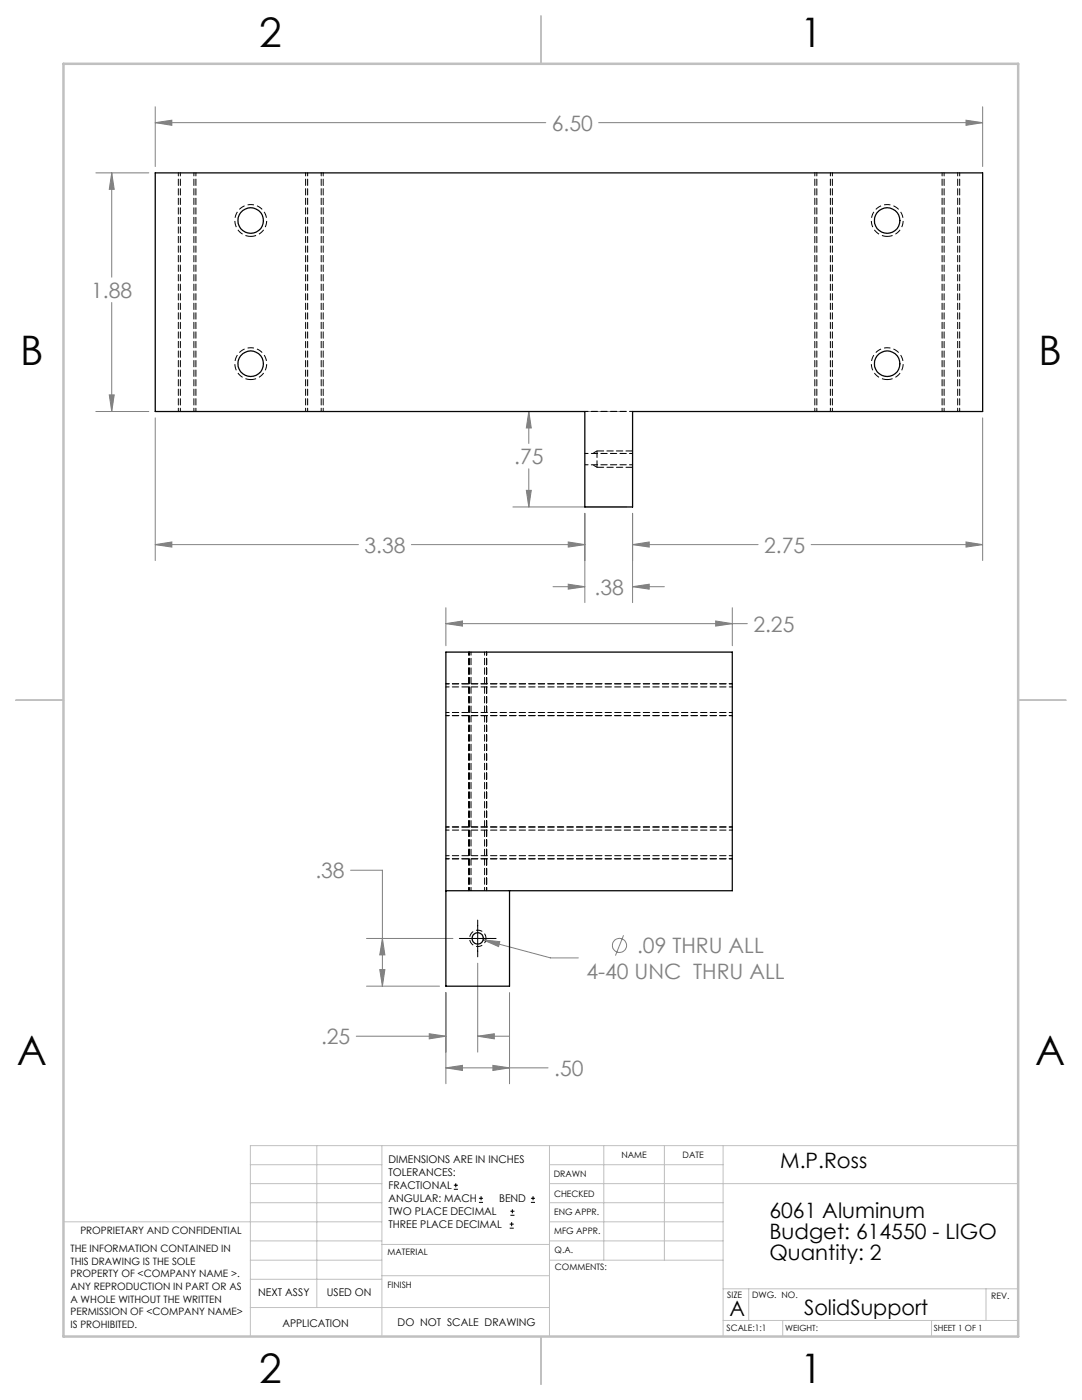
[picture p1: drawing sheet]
<svg xmlns="http://www.w3.org/2000/svg" width="216mm" height="279mm" viewBox="0 0 216 279" stroke-linecap="round" stroke-linejoin="round" font-family="sans-serif">
<g fill="none" stroke="#808080" stroke-width=".2">
<path d="M19.1 34.5h10.6M22.3 34.5l.5 3.3h-1zM22.3 34.5v20.8M31 24.5l3.3-.5v1zM31 21.3v11.9M31 24.5h77.9M119.5 24.5h76.6M192.8 24l3.3 .5-3.3 .5zM196.1 21.3v11.9M21.8 78.8h1l-.5 3.3zM22.3 60.4v21.7M19.1 82.1h10.6"/>
<path d="M31 83.4v28.5M102.3 82.1h22.7M105 97.9h1l-.5 3.3zM105.5 82.1l.5 3.3h-1zM105.5 82.1v6.4M105.5 93.6v7.6M196.1 83.4v28.5M31 108.7l3.3-.5v1zM31 108.7h40.5M82.1 108.7h34.6M102.3 101.2h22.7M110.3 117.1h6.4"/>
<path d="M113.4 108.2l3.3 .5-3.3 .5zM113.4 116.6l3.3 .5-3.3 .5zM116.7 102.4v17.9M126.2 117.1l3.3-.5v1zM126.2 108.7l3.3-.5v1zM126.2 108.7h25.1M126.2 102.4v17.9M126.2 117.1h6.4M161.9 108.7h34.2M192.8 108.2l3.3 .5-3.3 .5zM89 124.5l3.3-.6v1.1zM89 121.3v7.6"/>
<path d="M89 124.5h60.1M142.8 123.9l3.3 .6-3.3 .5zM146.1 121.3v7.6M70 173.7h6.3v23.1M73.1 187.3h17.3M73.1 196.8h14.6M75.8 193.5h1l-.5 3.3zM76.3 187.3l.5 3.3h-1zM89 198.1v18.2M95.3 192.2v17.8M96.4 187.6l3.3 .3-.2 1zM96.4 187.6l13.5 3.6h5.5"/>
<path d="M101.7 198.1v18.2M124.4 186.7l-1.6 4M71.1 206.8h17.9M85.7 206.3l3.3 .5-3.3 .5zM89 213.1l3.3-.5v1zM89 213.1h20.4M95.3 206.8l3.3-.5v1zM95.3 206.8h6.4M98.4 212.6l3.3 .5-3.3 .5z"/>
<circle cx="123.6" cy="188.7" r="1.41"/>
</g>
<g fill="none" stroke="#000" stroke-width=".2">
<path d="M91.7 187.3h7.3M95.3 183.6v7.4M90.6 237.3h.8M90.6 236.5h.8M90.9 236.1v.9M95.6 240h.8M95.6 239.1h.8M96 238.7v.8M105.9 240h.9M105.9 239.1h.9M106.4 238.7v.8M101.7 245.1h.8"/>
<path d="M101.7 244.3h.8M101.8 242.5h.9M101.8 241.7h.9M102.1 243.9v.8M102.2 241.3v.8"/>
</g>
<path d="M50 47.2a3.2 3.2 0 0 1-2.7-4.7 3.2 3.2 0 0 1 5.4-.2 3.2 3.2 0 0 1-2.4 4.9h-.3M177 47.2a3.2 3.2 0 0 1-2.7-4.7 3.2 3.2 0 0 1 5.4-.2 3.2 3.2 0 0 1-2.4 4.9h-.3M50 75.8a3.2 3.2 0 0 1-2.7-4.7 3.2 3.2 0 0 1 5.4-.3 3.2 3.2 0 0 1-2.4 4.9l-.3 .1M177 75.8a3.2 3.2 0 0 1-2.7-4.7 3.2 3.2 0 0 1 5.4-.3 3.2 3.2 0 0 1-2.4 4.9l-.3 .1" fill="none" stroke="#000" stroke-width=".2" stroke-dasharray="1.3 .6" stroke-dashoffset=".2" stroke-linecap="butt"/>
<path d="M97 187.3a1.63 1.63 0 0 1-2.4 1.4 1.63 1.63 0 0 1-.2-2.8 1.63 1.63 0 0 1 2.6 1.2v.2" fill="none" stroke="#000" stroke-width=".2" stroke-dasharray="1.3 .6" stroke-dashoffset=".3" stroke-linecap="butt"/>
<g fill="none" stroke="#c0c0c0" stroke-width=".2">
<path d="M50 232.4h26.2M50 236.2h26.2M63.2 228.6v32.3M76.2 228.6v38.1M109.6 228.6v38.1M109.6 232.4h34.7M109.6 236.2h93.6M120.5 228.6v22.9M132.6 228.6v22.9M144.3 228.6v38.1M203.2 228.6h-153.2v38.1M12.7 243.8h63.5"/>
<path d="M50 251.5h26.2M50 240h26.2M50 247.7h26.2M50 255.3h26.2M76.2 254.6h33.4M76.2 248.4h33.4M109.6 251.5h34.7M109.6 243.8h34.7M109.6 240h34.7M109.6 247.7h34.7M144.3 257.2h58.9M149.4 257.2v6.3"/>
<path d="M196.7 257.2v6.3M50 260.9h59.6M144.3 263.5h58.9M156.2 263.5v3.2M185.9 263.5v3.2"/>
</g>
<path d="M108 3.2v9.5M3.1 139.7h9.6M203.2 139.7h9.5M108 266.7v9.6" fill="none" stroke="#c0c0c0" stroke-width=".25"/>
<path d="M12.7 12.7h190.5v254h-190.5z" fill="none" stroke="#c0c0c0" stroke-width=".5"/>
<path d="M126.2 93.3h-7.1M126.2 90h-7.1" fill="none" stroke="#000" stroke-width=".2" stroke-dasharray="1.3 .6" stroke-dashoffset="-.1"/>
<path d="M119.1 90l-.8 .5M119.1 93.3l-.8-.5" fill="none" stroke="#000" stroke-width=".2" stroke-dasharray="1.3 .6" stroke-dashoffset=".5"/>
<path d="M119.1 90v3.3" fill="none" stroke="#000" stroke-width=".2" stroke-dasharray="1.3 .6"/>
<g fill="none" stroke="#000" stroke-width=".2" stroke-dasharray="1.3 .6" stroke-dashoffset=".6">
<path d="M35.6 34.5v47.6M39.1 34.5v47.6M61 34.5v47.6M64.5 34.5v47.6M162.6 34.5v47.6M166.1 34.5v47.6M188 34.5v47.6M191.5 34.5v47.6M89 136.5h57.1M93.6 130.1v47.6M97.1 130.1v47.6M89 142.8h57.1"/>
<path d="M89 165h57.1M89 171.4h57.1"/>
</g>
<path d="M31 24.5l3.3-.5v1zM192.8 24l3.3 .5-3.3 .5zM105.5 82.1l.5 3.3h-1zM105 97.9h1l-.5 3.3zM31 108.7l3.3-.5v1zM113.4 108.2l3.3 .5-3.3 .5zM113.4 116.6l3.3 .5-3.3 .5zM126.2 117.1l3.3-.5v1zM126.2 108.7l3.3-.5v1zM192.8 108.2l3.3 .5-3.3 .5zM22.3 34.5l.5 3.3h-1zM21.8 78.8h1l-.5 3.3zM76.3 187.3l.5 3.3h-1zM75.8 193.5h1l-.5 3.3zM95.3 206.8l3.3-.5v1zM85.7 206.3l3.3 .5-3.3 .5zM96.4 187.6l3.1 1.3 .2-1zM98.4 212.6l3.3 .5-3.3 .5zM89 213.1l3.3-.5v1zM89 124.5l3.3-.6v1.1zM142.8 123.9l3.3 .6-3.3 .5z" fill="#808080"/>
<g fill="none" stroke="#000" stroke-width=".25">
<path d="M31 34.5h165.1v47.6h-69.9v19.1h-9.5v-19.1h-85.7zM89 177.8h57.1v-47.7h-57.1v66.7h12.7v-19"/>
<circle cx="50" cy="44" r="2.54"/>
<circle cx="177" cy="44" r="2.54"/>
<circle cx="50" cy="72.6" r="2.54"/>
<circle cx="177" cy="72.6" r="2.54"/>
<circle cx="95.3" cy="187.3" r="1.13"/>
</g>
<g fill="none" stroke="#000" stroke-width=".2" stroke-dasharray="1.3 .6" stroke-dashoffset=".6">
<path d="M36 34.5v47.6M61.4 34.5v47.6M163 34.5v47.6M188.4 34.5v47.6M38.7 82.1v-47.6M64.1 82.1v-47.6M116.7 82.1h9.5M116.7 92.8h9.5M126.2 90.5h-9.5M165.7 82.1v-47.6M191.1 82.1v-47.6M94 130.1v47.6"/>
<path d="M146.1 137.1h-57.1M89 142.2h57.1M89 170.8h57.1M96.7 177.7v-47.6M146.1 165.7h-57.1"/>
</g>
<g font-size="8.1">
<text x="51.7" y="9.3">2</text>
<text x="159.7" y="9.3">1</text>
<text x="4" y="72.8">B</text>
<text x="207.2" y="72.8">B</text>
<text x="3.3" y="212.5">A</text>
<text x="206.5" y="212.5">A</text>
<text x="51.7" y="276">2</text>
<text x="159.7" y="276">1</text>
</g>
<g font-size="4.2" fill="#808080">
<text x="110.1" y="26.1">6.50</text>
<text x="18.2" y="59.4">1.88</text>
<text x="102.6" y="92.6">.75</text>
<text x="72.7" y="110.3">3.38</text>
<text x="152.5" y="110.3">2.75</text>
<text x="118.7" y="118.7">.38</text>
<text x="150.3" y="126">2.25</text>
<text x="62.9" y="175.3">.38</text>
<text x="127.1" y="190.2">.09 THRU ALL</text>
<text x="117" y="195.3">4-40 UNC THRU ALL</text>
<text x="64.1" y="208.4">.25</text>
<text x="110.6" y="214.7">.50</text>
</g>
<g font-size="4.2">
<text x="155.7" y="233.1">M.P.Ross</text>
<text x="153.5" y="243">6061 Aluminum</text>
<text x="153.5" y="247.2">Budget: 614550 - LIGO</text>
<text x="153.5" y="251.4">Quantity: 2</text>
<text x="145.6" y="262.7">A</text>
<text x="160.4" y="262.4">SolidSupport</text>
</g>
<g font-size="2.1">
<text x="77.5" y="232.2">DIMENSIONS ARE IN INCHES</text>
<text x="77.5" y="234.7">TOLERANCES:</text>
<text x="77.5" y="237.3">FRACTIONAL</text>
<text x="77.5" y="239.9">ANGULAR: MACH</text>
<text x="99.6" y="239.9">BEND</text>
<text x="77.5" y="242.5">TWO PLACE DECIMAL</text>
<text x="77.5" y="245.1">THREE PLACE DECIMAL</text>
<text x="51.5" y="258.7">NEXT ASSY</text>
<text x="65.2" y="258.6">USED ON</text>
<text x="56.3" y="264.8">APPLICATION</text>
<text x="79.3" y="264.6">DO NOT SCALE DRAWING</text>
</g>
<g font-size="2">
<text x="14.1" y="249.9">THE INFORMATION CONTAINED IN</text>
<text x="16" y="246.3">PROPRIETARY AND CONFIDENTIAL</text>
<text x="14.1" y="252.4">THIS DRAWING IS THE SOLE</text>
<text x="14.1" y="254.9">PROPERTY OF &lt;COMPANY NAME &gt;.</text>
<text x="14.1" y="257.4">ANY REPRODUCTION IN PART OR AS</text>
<text x="14.1" y="260">A WHOLE WITHOUT THE WRITTEN</text>
<text x="14.1" y="262.5">PERMISSION OF &lt;COMPANY NAME&gt;</text>
<text x="14.1" y="265">IS PROHIBITED.</text>
</g>
<g font-size="1.8">
<text x="124" y="231.1">NAME</text>
<text x="136.2" y="231.1">DATE</text>
<text x="110.5" y="234.8">DRAWN</text>
<text x="110.5" y="238.9">CHECKED</text>
<text x="110.6" y="242.5">ENG APPR.</text>
<text x="77.3" y="250.5">MATERIAL</text>
<text x="110.6" y="246.3">MFG APPR.</text>
<text x="110.7" y="250">Q.A.</text>
<text x="77.3" y="257">FINISH</text>
<text x="110.7" y="253.5">COMMENTS:</text>
<text x="145.1" y="259">SIZE</text>
<text x="150.1" y="259.1">DWG. NO.</text>
<text x="197.8" y="259.2">REV.</text>
<text x="145" y="265.7">SCALE:1:1</text>
</g>
<g font-size="1.7">
<text x="156.7" y="265.7">WEIGHT:</text>
<text x="186.3" y="265.7">SHEET 1 OF 1</text>
</g>
</svg>
